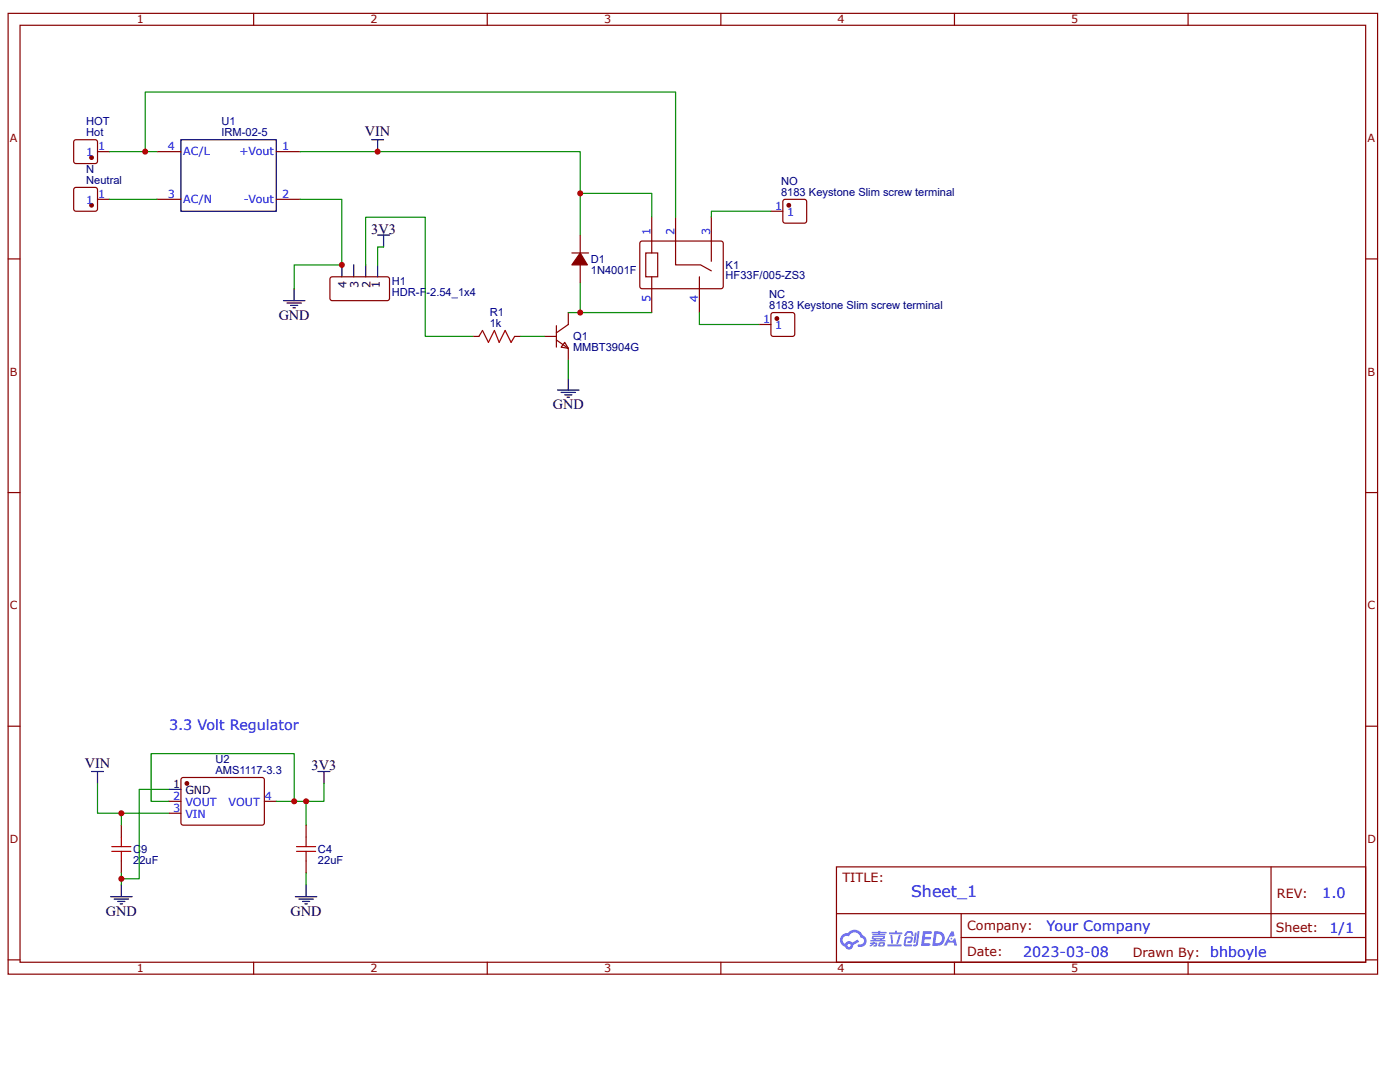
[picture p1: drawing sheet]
<svg xmlns="http://www.w3.org/2000/svg" width="279mm" height="216mm" viewBox="0 0 279 216" stroke-linecap="round" stroke-linejoin="round" font-family="sans-serif">
<g fill="none" stroke="#800" stroke-width=".24">
<path d="M1.6 2.7h273.3v191.7h-273.3zM4 5h268.5v187h-268.5zM50.6 2.7v2.3M97.2 2.7v2.3M143.9 2.7v2.3M190.5 2.7v2.3M237.1 2.7v2.3M1.6 51.7h2.4M272.5 51.7h2.4M1.6 98.3h2.4M272.5 98.3h2.4M1.6 144.9h2.4"/>
<path d="M272.5 144.9h2.4M166.9 173h105.6v19h-105.6zM253.7 173v14.1M1.6 191.5h2.4M50.6 192v2.4M97.2 192v2.4M143.9 192v2.4M167 182.3h105.5M190.5 192v2.4M191.8 187.1h80.7M191.8 182.3v9.5M237.1 192v2.4"/>
<path d="M272.5 191.5h2.4"/>
</g>
<g fill="#58f">
<path d="M184.2 185.8h1.5l.3 .1-.1 .4h-.1h-1.1l-.1 .6h1l.2 .3-.2 .3h-1.1l-.1 .7h1l.2 .1v.3l-1.8 .1z"/>
<path d="M189.8 185.9h.5l.2 .8-.4 .2a.46 .46 0 0 0-.7 .2 .46 .46 0 0 0 .3 .6 .46 .46 0 0 0 .6-.3l.3-.2 .4 1.5h-.5l-.2-.6h-1.1l-.3 .6h-.6z"/>
<path d="M182.6 186.1h.4l-.3 1.9-.2 .2-.2-.2z"/>
<path d="M183.1 185.8h.4l-.3 2.6a.53 .53 0 0 1-.4 .4 .53 .53 0 0 1-.6-.2l.6-.3z"/>
<path d="M180.9 185.9l.4-.1h.7l.3 .9-.3 .1-.3-.6h-.5l-.4 .6-.3-.1z"/>
<path d="M180.7 187l1.1-.1a.69 .69 0 0 1 .4 .7 .69 .69 0 0 1-.6 .6h-.4l-.1-.2 .2-.2h.4l.1-.5h-.9l-.2 1.1 1.2 .1 .1 .2-.2 .1h-1.1l-.3-.1-.1-.4z"/>
<path d="M177.1 188.4h2.7l.2 .3-.2 .1h-2.6z"/>
<path d="M179.4 186.6h.4a2.62 2.62 0 0 1-.8 1.8l-.1-.2z"/>
<path d="M177.7 186.6h.4l.1 1.5-.1 .2-.2-.1z"/>
<path d="M177.4 186h1.2l.1-.3h.3v.3h.9l.2 .3-.2 .1h-2.4z"/>
<path d="M173.7 188.1l.9-.2-.1 .2 .6 .1-.1 .6-.7 .1v-.3h.4v-.2a.42 .42 0 0 0-.6 .3l-.5 .2-.1-.3 .6-.2h-.4z"/>
<path d="M174 185.9h1.3v-.1l.4-.1v.3h1.1l.2 .1-.2 .1h-1.2v.2h1l.1 .1-.1 .1h-2.4l-.1-.2h1.1v-.2h-1.2z"/>
<path d="M186.4 185.8l-.3 2.9h.8a1.46 1.46 0 0 0 1.7-1.5 1.46 1.46 0 0 0-1.7-1.4zM186.9 186.3a.98 .98 0 0 1 1.1 1.1 .98 .98 0 0 1-1.3 .8z"/>
<path d="M174.1 186.9l-.1 .4 .4 .1v.2h-.7v.2h2.9l.1-.1-.1-.1h-.6l.1-.1a.4 .4 0 0 0 .5-.2 .4 .4 0 0 0-.2-.6h-2.1zM174.4 187l1.8 .1-.1 .1h-1.7zM174.8 187.4h.9l-.1 .2h-.8z"/>
<path d="M175.4 188.1v.7h1.1v-.8zM175.7 188.3h.5v.3h-.5z"/>
<path d="M168 186.6a1.38 1.38 0 0 0 .6 2.3 .84 .84 0 0 0 1 .6 .84 .84 0 0 0 .7-.9l1.1-.7-.2-.4-1.1 .6-.4-.3a.83 .83 0 0 0-1 .6 .85 .85 0 0 1-.5-1.2 .85 .85 0 0 1 1.2-.3 1.22 1.22 0 0 1 1.3-.8 1.22 1.22 0 0 1 1.1 1 .7 .7 0 0 1 .6 .9 .7 .7 0 0 1-1 .4l-.2 .3a1.01 1.01 0 0 0 1.2 .1 1.2 1.2 0 0 0 .5-1.2 1.2 1.2 0 0 0-.8-1 1.78 1.78 0 0 0-3-.4l-.6 .1zM169.1 188.6a.35 .35 0 0 1 .7 0 .35 .35 0 0 1-.7 0z"/>
<circle cx="189.9" cy="187.3" r=".18"/>
</g>
<path d="M14.8 28l.4-.1h3.8l.3 .1 .2 .4v3.8l-.2 .3-.3 .1h-3.8l-.4-.1-.1-.3v-3.8zM31.4 30.3h4.7M31.4 39.8h4.7M55.1 30.3h4.8M55.1 39.8h4.8M127.8 48.2l.4-.1 15.9 .1 .2 .4v8.8l-.4 .2-16-.1-.2-.4v-8.5zM128.9 50.5h2.4v4.7h-2.4zM130.1 43.3v7.2M130.1 55.2v7.2M134.8 43.3v9.6h5l2.2 1.1M139.6 55.2v7.2M142 43.3v8.8" fill="none" stroke="#800" stroke-width=".24"/>
<path d="M36.1 27.9h19v14.3h-19z" fill="none" stroke="#000" stroke-width=".24"/>
<circle cx="18.3" cy="31.4" r=".36" fill="#800"/>
<g fill="none" stroke="#800" stroke-width=".24">
<path d="M14.8 37.5l.4-.1h3.8l.3 .1 .2 .4v3.8l-.2 .3-.3 .2h-3.8l-.4-.2-.1-.3v-3.8zM19.5 30.3h2.3"/>
<circle cx="18.3" cy="31.4" r=".36"/>
</g>
<circle cx="18.3" cy="41" r=".36" fill="#800"/>
<g fill="none" stroke="#800" stroke-width=".24">
<path d="M19.5 39.8h2.3M156.4 39.9l.3-.1h3.8l.3 .1 .2 .3v3.9l-.2 .3-.3 .1h-3.8l-.3-.1-.2-.3v-3.9z"/>
<circle cx="18.3" cy="41" r=".36"/>
</g>
<circle cx="157.4" cy="41" r=".36" fill="#800"/>
<g fill="none" stroke="#800" stroke-width=".24">
<path d="M153.9 42.2h2.3M154 62.5l.3-.1h3.8l.4 .1 .1 .3v3.9l-.1 .3-.4 .1h-3.8l-.3-.1-.1-.3v-3.9z"/>
<circle cx="157.4" cy="41" r=".36"/>
</g>
<circle cx="155" cy="63.6" r=".36" fill="#800"/>
<g fill="none" stroke="#800" stroke-width=".24">
<path d="M66 55.4l.3-.2 11.1 .1 .3 .4v4l-.4 .3h-11.2l-.3-.5v-3.8zM115.8 46.9v3.6M115.8 52.9v3.5M94.4 67.1h1.2M102.7 67.1h1.2M108.7 67.1h2.3M111 67.8l2.4 1.7v2.4M111 65v4.3M112.7 68.3l.7 1.2-1.4-.2zM113.4 62.4v2.3l-2.4 1.7M151.5 64.7h2.4"/>
<circle cx="155" cy="63.6" r=".36"/>
</g>
<path d="M21.8 30.3h7.2v-11.9h105.8v24.9M21.8 39.8h9.6M59.9 39.8h8.3v13.1h-9.5v4.7M73 52.9v-9.6h11.9v23.8h9.5M153.9 42.2h-11.9v1.1M103.9 67.1h4.8M113.4 71.9v3.6M113.4 62.4h16.7M139.6 62.4v2.3h11.9" fill="none" stroke="#080" stroke-width=".24"/>
<g fill="none" stroke="#000" stroke-width=".24">
<path d="M56.6 60h4.2M58.7 57.6v2.4M68.2 52.9v2.3M70.6 52.9v2.3M73 52.9v2.3M75.4 52.9v2.3M57.3 60.5h2.8M58 60.9h1.4M58.5 61.4h.4M111.3 77.8h4.3M112 78.3h2.8M112.7 78.8h1.4"/>
<path d="M113.2 79.3h.5M113.4 75.5v2.3"/>
</g>
<path d="M95.6 67.1l.7-1.2 1.2 2.4 1.2-2.4 .9 2.4 1.2-2.4 1.2 2.4 .7-1.2" fill="none" stroke="#a00000" stroke-width=".24"/>
<path d="M115.8 50.5l1.4 2.4h-3.1z" fill="#800"/>
<path d="M114.1 50.5h3.4M115.8 50.5l1.4 2.4h-3.1zM36.2 155.3l.4-.2 15.9 .1 .3 .4-.1 8.8-.4 .3-16-.1-.2-.4v-8.6zM24.2 164.7v2.3M24.2 171.8v2.4M61.1 164.7v2.3M61.1 171.8v2.4" fill="none" stroke="#800" stroke-width=".24"/>
<path d="M29 30.3h2.4M75.4 30.3h40.4v8.3h14.3v4.7M115.8 38.6v8.3M115.8 56.4v6M19.5 156.3v6h14.2M33.7 157.5h-5.9v17.9h-3.6M33.7 159.9h-3.5v-9.5h28.5v9.5M61.1 159.9v4.8M24.2 162.3v2.4M24.2 174.2v2.3M61.1 174.2v2.3" fill="none" stroke="#080" stroke-width=".24"/>
<path d="M22.3 168.9h3.8M22.3 169.9h3.8M24.2 167v1.9M24.2 169.9v1.9M59.2 168.9h3.8M59.2 169.9h3.8M61.1 167v1.9M61.1 169.9v1.9" fill="none" stroke="#a00000" stroke-width=".24"/>
<path d="M58.9 178.9h4.3M59.7 179.4h2.8M60.4 179.9h1.4M61.1 176.5v2.4M60.8 180.4h.5" fill="none" stroke="#000" stroke-width=".24"/>
<circle cx="37.3" cy="156.3" r=".36" fill="#800"/>
<g fill="none" stroke="#800" stroke-width=".24">
<path d="M33.7 159.9h2.4M52.8 159.9h2.3M33.7 162.3h2.4"/>
<circle cx="37.3" cy="156.3" r=".36"/>
</g>
<g fill="none" stroke="#000" stroke-width=".24">
<path d="M74.2 27.9h2.3M75.4 27.9v2.4M75.4 46.9h2.3M76.5 46.9v2.4M18.3 153.9h2.3M19.5 153.9v2.4M33.7 157.5h2.4M63.5 153.9h2.3M64.7 153.9v2.4M22.1 178.9h4.3M22.8 179.4h2.8M23.5 179.9h1.4"/>
<path d="M24.2 176.5v2.4M24 180.4h.5"/>
</g>
<path d="M59.9 30.3h15.5M76.5 49.3h-1.1v3.6M64.7 156.3v3.6h-9.6" fill="none" stroke="#080" stroke-width=".24"/>
<g fill="#c00">
<circle cx="68.2" cy="52.9" r=".59"/>
<circle cx="115.8" cy="62.4" r=".59"/>
<circle cx="115.8" cy="38.6" r=".59"/>
<circle cx="29" cy="30.3" r=".59"/>
<circle cx="24.2" cy="175.4" r=".59"/>
<circle cx="61.1" cy="159.9" r=".59"/>
<circle cx="24.2" cy="162.3" r=".59"/>
<circle cx="58.7" cy="159.9" r=".59"/>
<circle cx="75.4" cy="30.3" r=".59"/>
</g>
<text font-size="3.2" fill="#00f" x="181.8" y="179.1">Sheet_1</text>
<g font-size="2.9">
<text x="72.8" y="27.1">VIN</text>
<text x="74.1" y="46.7">3V3</text>
<text x="55.6" y="63.8">GND</text>
<text x="110.3" y="81.6">GND</text>
<text x="16.9" y="153.2">VIN</text>
<text x="62.2" y="153.7">3V3</text>
<text x="21.1" y="182.7">GND</text>
<text x="58" y="182.7">GND</text>
</g>
<g font-size="2.9" fill="#00f">
<text x="33.7" y="145.6">3.3 Volt Regulator</text>
<text x="263.9" y="179.2">1.0</text>
<text x="208.9" y="185.7">Your Company</text>
<text x="204.2" y="190.9">2023-03-08</text>
<text x="241.5" y="190.9">bhboyle</text>
<text x="265.3" y="186.2">1/1</text>
</g>
<g font-size="2.5" fill="#800">
<text x="168.1" y="176.1">TITLE:</text>
<text x="254.9" y="179.2">REV:</text>
<text x="193" y="185.6">Company:</text>
<text x="193" y="190.8">Date:</text>
<text x="226.1" y="190.9">Drawn By:</text>
<text x="254.6" y="186.1">Sheet:</text>
</g>
<g font-size="2.2" fill="#800">
<text x="27.3" y="4.7">1</text>
<text x="73.9" y="4.7">2</text>
<text x="120.6" y="4.7">3</text>
<text x="167.2" y="4.7">4</text>
<text x="213.8" y="4.7">5</text>
<text x="2" y="28.4">A</text>
<text x="272.9" y="28.4">A</text>
<text x="2" y="75">B</text>
<text x="272.9" y="75">B</text>
<text x="2" y="121.6">C</text>
<text x="272.9" y="121.6">C</text>
<text x="2" y="168.2">D</text>
<text x="272.9" y="168.2">D</text>
<text x="27.3" y="194">1</text>
<text x="73.9" y="194">2</text>
<text x="120.6" y="194">3</text>
<text x="167.2" y="194">4</text>
<text x="213.8" y="194">5</text>
</g>
<g font-size="2.2" fill="#000080">
<text x="17.2" y="27.2">Hot</text>
<text x="17.2" y="25">HOT</text>
<text x="44.2" y="27.1">IRM-02-5</text>
<text x="44.2" y="25">U1</text>
<text x="17.2" y="34.5">N</text>
<text x="17.2" y="36.7">Neutral</text>
<text x="155.9" y="39.1">8183 Keystone Slim screw terminal</text>
<text x="155.9" y="36.9">NO</text>
<text x="117.9" y="52.4">D1</text>
<text x="144.8" y="53.6">K1</text>
<text x="78.2" y="59.1">HDR-F</text>
<text x="78.2" y="57">H1</text>
<text x="85.1" y="59.1">-2.54_1x4</text>
<text x="117.9" y="54.6">1N4001F</text>
<text x="144.8" y="55.7">HF33F/005-ZS3</text>
<text x="153.5" y="59.5">NC</text>
<text x="97.7" y="65.2">1k</text>
<text x="97.7" y="63.1">R1</text>
<text x="153.5" y="61.7">8183 Keystone Slim screw terminal</text>
<text x="114.4" y="70">MMBT3904G</text>
<text x="114.4" y="67.9">Q1</text>
<text x="43" y="154.4">AMS1117-3.3</text>
<text x="43" y="152.2">U2</text>
<text x="26.6" y="172.3">2</text>
<text x="26.6" y="170.2">C</text>
<text x="27.8" y="172.3">2uF</text>
<text x="28.2" y="170.2">9</text>
<text x="63.5" y="172.3">22uF</text>
<text x="63.5" y="170.2">C4</text>
</g>
<g font-size="2.2" fill="#00f">
<text x="17.2" y="31.2">1</text>
<text x="19.6" y="30">1</text>
<text x="33.5" y="30">4</text>
<text x="36.6" y="31">AC/L</text>
<text x="47.8" y="31">+Vout</text>
<text x="56.3" y="30">1</text>
<text x="17.2" y="40.7">1</text>
<text x="19.6" y="39.5">1</text>
<text x="33.5" y="39.5">3</text>
<text x="36.6" y="40.5">AC/N</text>
<text x="48.7" y="40.5">-Vout</text>
<text x="56.3" y="39.5">2</text>
<text x="154.7" y="41.9">1</text>
<text x="129.8" y="46.9" transform="rotate(-90 129.8 46.9)">1</text>
<text x="134.6" y="46.9" transform="rotate(-90 134.6 46.9)">2</text>
<text x="141.7" y="46.9" transform="rotate(-90 141.7 46.9)">3</text>
<text x="157.1" y="43.1">1</text>
<text x="129.8" y="60.2" transform="rotate(-90 129.8 60.2)">5</text>
<text x="139.3" y="60.2" transform="rotate(-90 139.3 60.2)">4</text>
<text x="152.3" y="64.5">1</text>
<text x="154.7" y="65.7">1</text>
<text x="34.6" y="159.7">2</text>
<text x="37" y="160.8">VOUT</text>
<text x="45.6" y="160.8">VOUT</text>
<text x="52.9" y="159.7">4</text>
<text x="34.6" y="162">3</text>
<text x="37" y="163.2">VIN</text>
</g>
<g font-size="2.2">
<text x="69.2" y="57.5" transform="rotate(-90 69.2 57.5)">4</text>
<text x="71.6" y="57.5" transform="rotate(-90 71.6 57.5)">3</text>
<text x="73.9" y="57.5" transform="rotate(-90 73.9 57.5)">2</text>
<text x="75.8" y="57.5" transform="rotate(-90 75.8 57.5)">1</text>
<text x="34.6" y="157.3">1</text>
<text x="37" y="158.5">GND</text>
</g>
</svg>
